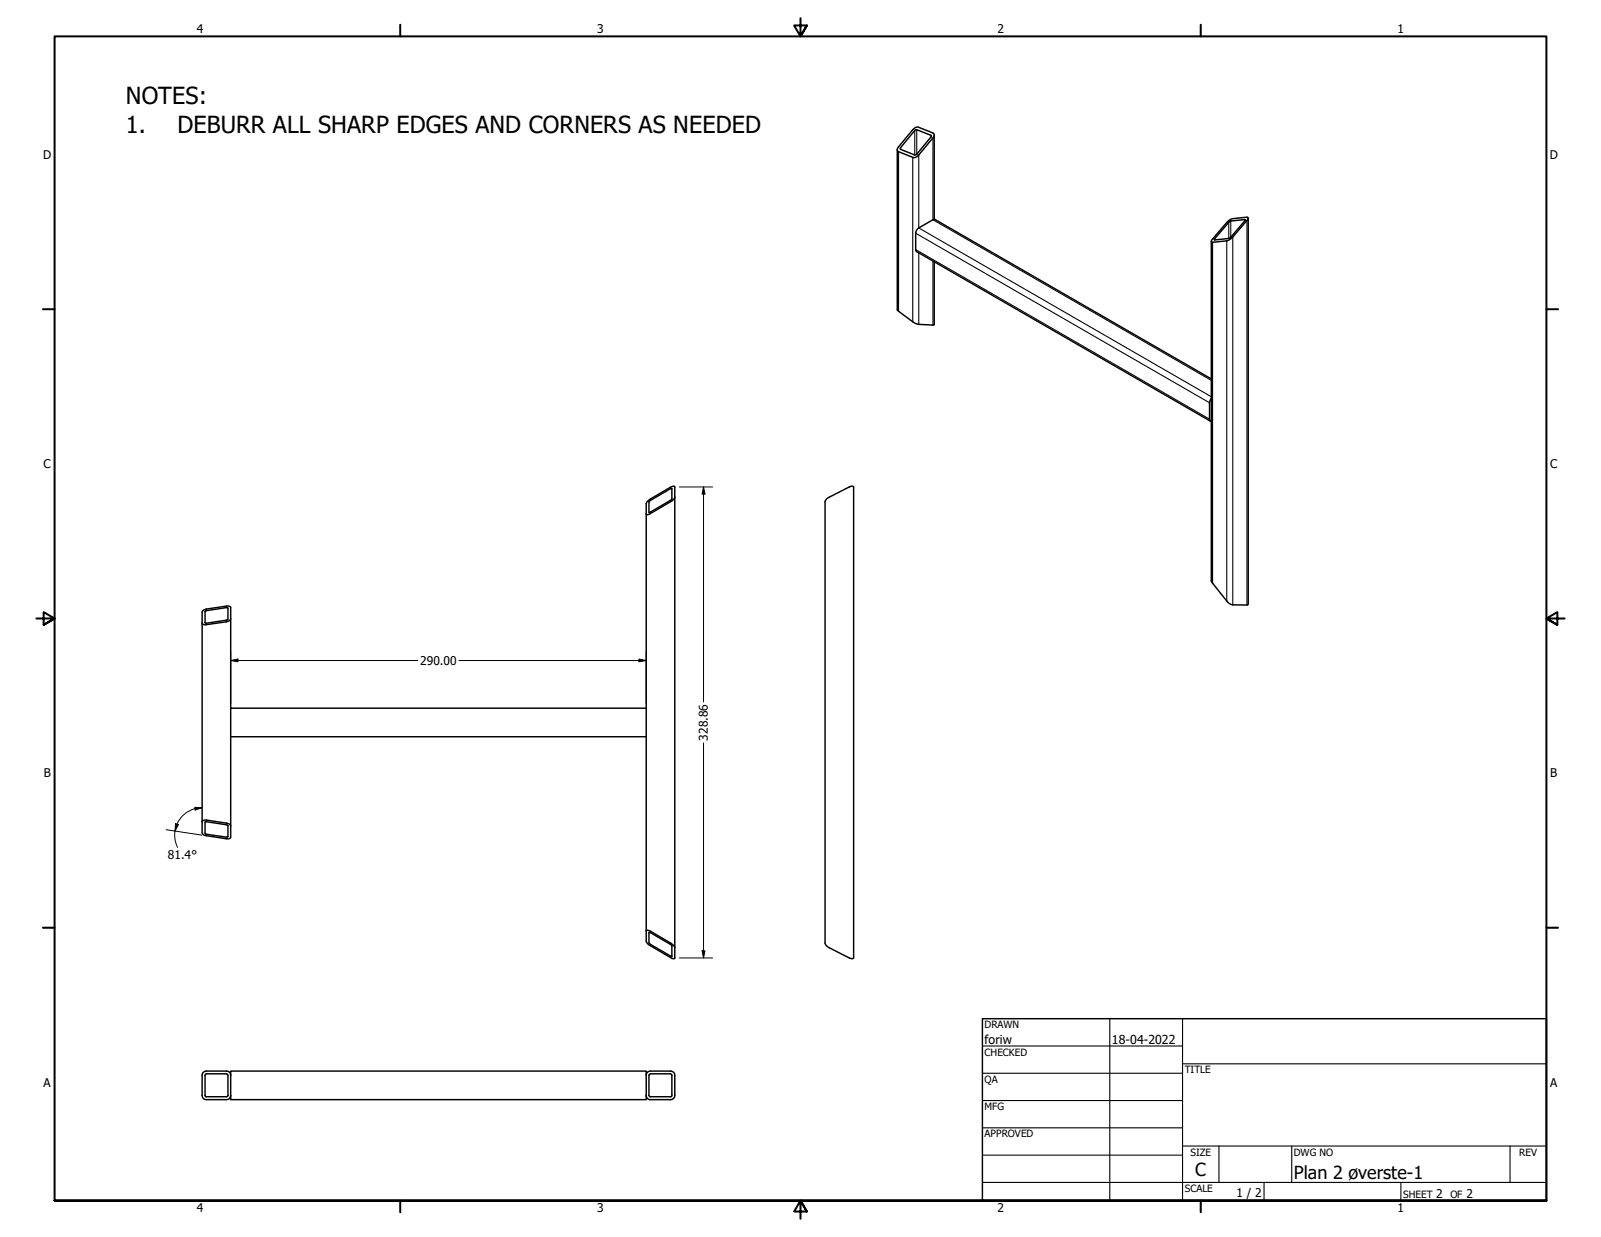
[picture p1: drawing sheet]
<svg xmlns="http://www.w3.org/2000/svg" width="559mm" height="432mm" viewBox="0 0 559 432" stroke-linecap="round" stroke-linejoin="round" font-family="sans-serif">
<!-- layer: Visible (ANSI) -->
<g fill="none" stroke="#000" stroke-width=".51">
<path d="M313.2 52.3v56l5.4 4 1.7 .9 5.3 .3 .5-.2v-21.9M318.6 45.3l.4-.4a1.58 1.58 0 0 1 1.7-.5l4.9 2a.98 .98 0 0 1 0 1.7l-5.3 6.4a1.58 1.58 0 0 1-1.7 .4l-5-1.9a.98 .98 0 0 1 0-1.8zM319.3 45.5l.7-.2 5.1 2.1-5.1 6.4-.5 .3-5.3-2.1zM326.1 47.1v29.5M428.6 77.3l1.3-.9 5.3-.6 .5 .2-.5 1-4.9 5.7-1.3 1.1-.8 .3-5.3 .4v-.7zM428.9 77.6l.7-.4 5.1-.5-5.6 6.5-5.3 .5zM435.7 76.1v134.7l-.5 .4-4.9-.1-1.3-.5-6.2-7.7v-118.6M422.8 139.1l-.7 1.5v5.7l.2 .6 .5 .2M422.8 132.3l-96.4-55.7-.8 .1-4.9 2.9-.9 1-.2 6.5 .3 .7 102.6 59.2M226.8 174.9l7.6-4.5 .1 3.7-.2 .4-7.7 4.4-.1-3.6zM235.5 173.5l-1 1.4-7.9 4.6-.8 .2-.2-.3M288.5 174.1l7.9-4.1 .9-.3 .6 .2v164.4l-.2 .3-1.3-.2-7-3.6-1.2-.9-.2-.7v-154.1z"/>
<path d="M71.6 213.4l7.7-1.3 .3 .2v3.9l-.5 .3-7.3 1.1-.2-.2zM80.5 216l-.2 .5-1.2 .5-7.5 1.1-.8-.2-.3-.4M80.5 247.2v-35l-.2-.5-.8-.2-7.5 1.1-1.2 .6-.3 .5v77l.3 .5 .8 .5 7.5 1.1h.8l.6-.6v-35M80.5 247.2h145.1v10h-145.1zM225.6 247.2v-71.4l.2-.6 1.2-1 7.1-4.1 1.2-.4 .2 .3v164.4l-.2 .2-.8-.1-7.9-4.6-1-1.4v-71.3M70.5 286.9l.3-.5 1.2-.1 7.1 1 .8 .3 .6 .8M71.6 286.9l7.7 1.1 .3 .2v3.8l-.5 .2-7.3-1.1-.2-.3zM225.6 325l.2-.3 1.2 .4 7.1 4.1 1.2 1 .2 .6M226.5 325.6h.5l7.3 4.3 .2 .4-.1 3.6-7.6-4.4-.3-.4zM71.8 375l7.3-.2 .3 .3 .2 7.3-.3 .4h-7.3l-.4-.1v-7.4zM80.5 375.3a1.37 1.37 0 0 0-1.4-1.4h-7.1a1.46 1.46 0 0 0-1.5 1.4v7.1a1.46 1.46 0 0 0 1.5 1.5h7.1a1.37 1.37 0 0 0 1.4-1.5M80.5 375.3v-1.4h145.1v1.4"/>
<path d="M80.5 375.3v7.1M225.6 375.3a1.37 1.37 0 0 1 1.4-1.4h7.1a1.46 1.46 0 0 1 1.4 1.4v7.1a1.46 1.46 0 0 1-1.4 1.5h-7.1a1.37 1.37 0 0 1-1.4-1.5M225.6 375.3v7.1M226.6 375.1l.4-.3 7.3 .2 .2 .3-.1 7.4-.3 .1h-7.3l-.3-.4zM80.5 382.4v1.5h145.1v-1.5"/>
</g>
<!-- layer: Visible Narrow (ANSI) -->
<g fill="none" stroke="#000" stroke-width=".38">
<path d="M313.6 53v55.6M314.3 51.6v.5M318.6 54.9v57.4M319.3 45.5v8.6M320 45.3v8.5M320.7 54.1v25.5l102.1 58.9M324.9 47.2v.6M325.6 48.1v28.6l97.2 56.1M428.9 77.6v5.6M429.6 77.2v5.6M434.5 76.6v.4M435.2 77v134.2"/>
<path d="M319.6 87.1l102.5 59.2M319.6 81.4l102.5 59.2M320.7 88.3v24.9M325.6 91.1v22.4M423.2 84.6v119M423.9 83.4v.4M428.2 84.1v125.7M430.3 82.7v128.4"/>
</g>
<!-- layer: Border (ANSI) -->
<g fill="none" stroke="#000" stroke-width=".7">
<path d="M139.7 8.6v4.1M279.4 6.3v6.4l-2.2-3.8h4.4l-2.2 3.8 2.2-3.8M419.1 8.6v4.1M15 107.9h4M539.8 107.9h4M12.7 215.9h6.3l-3.8-2.2v4.4l3.8-2.2-3.8 2.2M546.1 215.9h-6.3l3.8-2.2v4.4l-3.8-2.2 3.8 2.2M15 323.8h4M539.8 323.8h4M19 419.1v-406.4h520.8v406.4h-520.8h520.8M139.7 419.1v4.1M419.1 419.1v4.1"/>
<path d="M281.6 422.9l-2.2-3.8 2.2 3.8h-4.4l2.2-3.8v6.3"/>
</g>
<!-- layer: Title (ANSI) -->
<g fill="none" stroke="#000" stroke-width=".38">
<path d="M387.3 355.6v63.5M412.7 355.6v63.5M342.9 365.1h69.8M342.9 374.6h69.8M412.7 371.3h127.1M342.9 384.2h69.8M342.9 393.7h69.8M342.9 412.7h196.9M342.9 403.2h69.8M412.7 400h127.1M425.4 400v12.7M441.2 412.7v6.4"/>
<path d="M450.8 400v12.7M488.9 412.7v6.4M527 400v12.7"/>
</g>
<path d="M342.9 355.6h196.9v63.5h-196.9z" fill="none" stroke="#000" stroke-width=".51"/>
<!-- layer: Dimension (ANSI) -->
<g fill="none" stroke="#000" stroke-width=".35">
<path d="M237.1 170h11.6M245.6 170l.5 2.5h-1.1zM245.6 170v75M80.5 230.6l2.6-.5v.9zM80.5 230.6h65.4M80.5 227.4v18.2M160.2 230.6h65.4M223 230.1l2.6 .5-2.6 .4zM225.6 227.4v18.2M245.6 259.3v75.1M58 289.6l12.5 1.9M61.3 287.5l1 .3-1.2 2.3z"/>
<path d="M68 281.8l2.5 .1-2.4 .9zM70.5 281.9a9.6 9.6 0 0 0-8.5 13.9M237.1 334.4h11.6M245 331.9h1.1l-.5 2.5z"/>
</g>
<g fill="#000">
<path d="M245.6 170l.5 2.5h-1.1z" fill-rule="evenodd"/>
<path d="M80.5 230.6l2.6-.5v.9z" fill-rule="evenodd"/>
<path d="M223 230.1l2.6 .5-2.6 .4z" fill-rule="evenodd"/>
<path d="M61.3 287.5l1 .3-1.2 2.3z" fill-rule="evenodd"/>
<path d="M68 281.8l2.5 .1-2.4 .9z" fill-rule="evenodd"/>
<path d="M245 331.9h1.1l-.5 2.5z" fill-rule="evenodd"/>
</g>
<g font-size="8.2">
<text x="43.9" y="36.4">NOTES:</text>
<text x="43.9" y="46.3">1.</text>
<text x="61.9" y="46.3">DEBURR ALL SHARP EDGES AND CORNERS AS NEEDED</text>
</g>
<g font-size="6.3">
<text x="417.2" y="410.6">C</text>
<text x="451.6" y="411.5">Plan 2 øverste-1</text>
</g>
<g font-size="4.3">
<text x="343.7" y="364.3">foriw</text>
<text x="388.1" y="364.3">18-04-2022</text>
</g>
<g font-size="4.2">
<text x="68.7" y="11.7">4</text>
<text x="208.4" y="11.7">3</text>
<text x="348.1" y="11.7">2</text>
<text x="487.8" y="11.7">1</text>
<text x="15.1" y="55.5">D</text>
<text x="540.9" y="55.5">D</text>
<text x="15.2" y="163.4">C</text>
<text x="541" y="163.4">C</text>
<text x="146.7" y="232.1">290.00</text>
<text x="247.1" y="258.5" transform="rotate(-90 247.1 258.5)">328.86</text>
<text x="15.3" y="271.4">B</text>
<text x="541.1" y="271.4">B</text>
<text x="58.6" y="299.7">81.4°</text>
<text x="15.2" y="379.3">A</text>
<text x="541" y="379.3">A</text>
<text x="431.6" y="417.7">1 / 2</text>
<text x="501.3" y="418.3">2</text>
<text x="511.8" y="418.3">2</text>
<text x="68.7" y="423.2">4</text>
<text x="208.4" y="423.2">3</text>
<text x="348.1" y="423.2">2</text>
<text x="487.8" y="423.2">1</text>
</g>
<g font-size="3.5">
<text x="343.7" y="358.9">DRAWN</text>
<text x="343.7" y="368.5">CHECKED</text>
<text x="413.5" y="374.6">TITLE</text>
<text x="343.7" y="378">QA</text>
<text x="343.7" y="387.5">MFG</text>
<text x="343.7" y="397.1">APPROVED</text>
<text x="415.5" y="403.4">SIZE</text>
<text x="451.6" y="403.4">DWG NO</text>
<text x="530.3" y="403.4">REV</text>
<text x="413.5" y="416.1">SCALE</text>
<text x="489.7" y="418.3">SHEET</text>
<text x="506.2" y="418.3">OF</text>
</g>
</svg>
